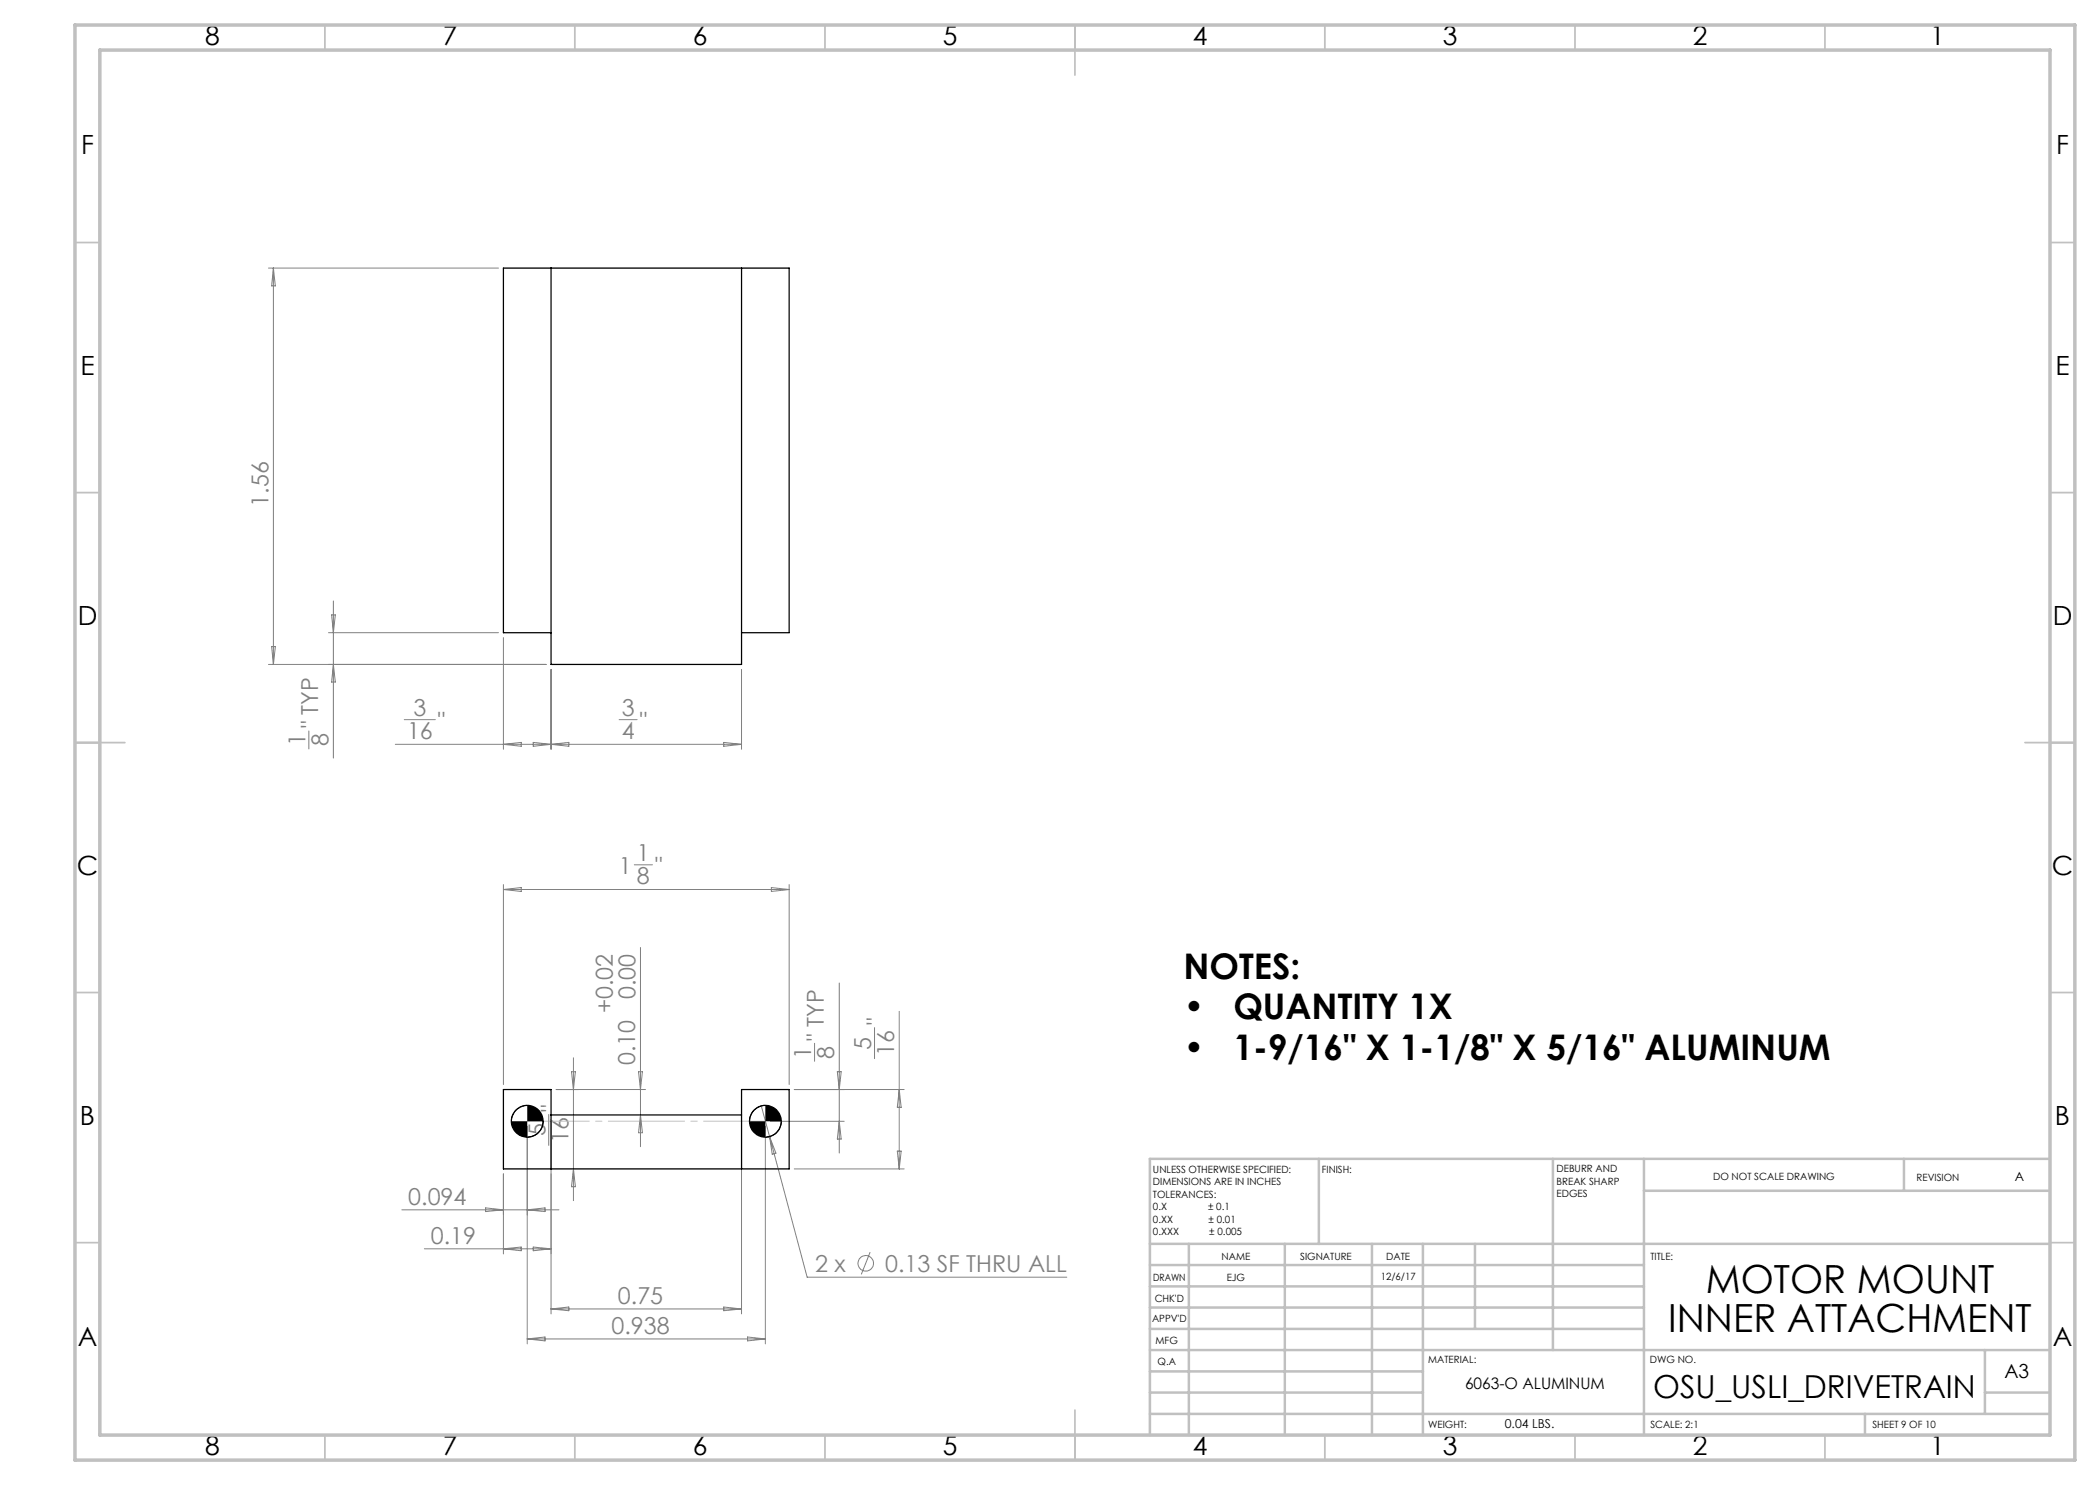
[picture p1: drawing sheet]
<svg xmlns="http://www.w3.org/2000/svg" width="420mm" height="297mm" viewBox="0 0 420 297" stroke-linecap="round" stroke-linejoin="round" font-family="sans-serif">
<g fill="none" stroke="#808080" stroke-width=".2">
<path d="M53.7 53.6h46M54.7 53.6v79.3M54.7 53.6l.4 3.6h-.8zM53.7 132.9h55.5M54.3 129.3h.8l-.4 3.6zM65.7 126.5h34M66.3 123h.8l-.4 3.5zM66.7 120.2v31.4M66.7 132.9l.4 3.5h-.8zM100.7 127.5v22.4M110.2 133.9v16M148.3 133.9v16"/>
<path d="M61.8 146.2v3.6M79.1 148.9h69.2M80.9 143.9h6.2M100.7 148.9l3.5-.4v.8zM106.6 148.5l7.2 .8v-.8l-7.2 .8zM123.8 143.9h3.6M144.7 148.5l3.6 .4-3.6 .4zM100.7 176.9v40M100.7 177.9l3.5-.4v.8zM100.7 177.9h57.1M126.9 173h3.6M154.3 177.5l3.5 .4-3.5 .4z"/>
<path d="M157.8 176.9v40M128.1 189.5v39.8M167.9 196.6v34M111.2 217.9h17.9M114.3 214.3h.8l-.4 3.6zM114.7 211.6v28.5M127.7 214.3h.8l-.4 3.6zM162.9 208.7v3.6M167.5 214.3h.7l-.3 3.6zM174.9 205.5v6.2M179.8 202.3v31.5M179.8 217.9l.4 3.6h-.7z"/>
<path d="M180.8 217.9h-21.9M100.7 234.8v16M105.4 225.2v43.6M109.7 222.9v6.2M110.2 224v38.8M114.7 233.8l.4 3.5h-.8zM128.1 223l.4 3.6h-.8zM148.3 224v38.8M152.3 221.2l9.1 34.2h52M153.1 225.2v43.6M153.9 227.3l1.3 3.3-.8 .3zM154.1 224.3h14.7"/>
<path d="M158.9 233.8h21.9M167.9 224.3l.3 3.5h-.7zM179.5 230.2h.7l-.4 3.6zM80.4 242h31.4M84.9 249.8h25.3M97.1 241.6l3.6 .4-3.6 .3zM100.7 249.8l3.5-.4v.8zM105.4 242l3.6-.4v.7zM106.6 249.4l3.6 .4-3.6 .4zM174 250.4l-1.7 4.5M105.4 267.8h47.7M105.4 267.8l3.6-.4v.8z"/>
<path d="M110.2 261.8l3.6-.4v.7zM110.2 261.8h38.1M144.7 261.4l3.6 .4-3.6 .3zM149.5 267.4l3.6 .4-3.6 .4z"/>
<circle cx="173.1" cy="252.7" r="1.56"/>
</g>
<path d="M105.4 221.1a3.2 3.2 0 0 0-3.1 3.2M108.6 224.3a3.2 3.2 0 0 1-3.2 3.1M153.1 221.1a3.2 3.2 0 0 0-3.2 3.2M156.2 224.3a3.2 3.2 0 0 1-3.1 3.1" fill="none" stroke="#000" stroke-width=".2"/>
<path d="M105.5 224.2h47.6" fill="none" stroke="#c0c0c0" stroke-width=".2" stroke-dasharray="15.2 1.3 1.3 1.3" stroke-dashoffset="2.9"/>
<g fill="none" stroke="#c0c0c0" stroke-width=".35">
<path d="M65 5v5M115 5v5M165 5v5M215 5v10M265 5v5M315 5v5M365 5v5M15 48.5h5M410 48.5h5M15 98.5h5M410 98.5h5M15 148.5h10"/>
<path d="M405 148.5h10M15 198.5h5M410 198.5h5M15 248.5h5M410 248.5h5M65 287v5M115 287v5M165 287v5M215 282v10M265 287v5M315 287v5M365 287v5"/>
</g>
<g fill="none" stroke="#c0c0c0" stroke-width=".5">
<path d="M263.8 231.8v17M310.6 231.8v38.2M328.8 231.8v55.2M328.8 238.2h81.2M380.8 231.8v6.4M410 231.8h-180v55.2M230 248.8h180M230 257.3h98.8M230 253h98.8M237.8 248.8v38.2M257 248.8v38.2M274.4 248.8v38.2"/>
<path d="M284.6 248.8v38.2M295 248.8v17M230 265.8h98.8M230 261.5h98.8M230 278.5h54.6M230 274.3h54.6M230 270h180M397 278.5h13M397 270v12.8M230 282.8h180M373 282.8v4.2"/>
</g>
<path d="M15 5h400v287h-400zM20 10h390v277h-390z" fill="none" stroke="#c0c0c0" stroke-width=".7"/>
<path d="M102.3 224.3a3.2 3.2 0 0 0 3.1 3.1v-3.1zM105.4 221.1v3.2h3.2a3.2 3.2 0 0 0-3.2-3.2zM149.9 224.3a3.2 3.2 0 0 0 3.2 3.1v-3.1zM153.1 221.1v3.2h3.1a3.2 3.2 0 0 0-3.1-3.2z" fill="#000"/>
<g fill="none" stroke="#000" stroke-width=".25">
<path d="M110.2 53.6v79.3h38.1v-79.3M110.2 126.5h-9.5v-72.9h57.1v72.9h-9.5M110.2 233.8v-15.9h-9.5v15.9h57.1v-15.9h-9.5v15.9M110.2 223h38.1"/>
<circle cx="105.5" cy="224.3" r="3.2"/>
<circle cx="153.1" cy="224.3" r="3.2"/>
</g>
<g font-size="7.8">
<text x="341.1" y="258.6">MOTOR MOUNT</text>
<text x="333.6" y="266.3">INNER ATTACHMENT</text>
</g>
<g font-size="7.1">
<text x="236.7" y="195.8">NOTES:</text>
<text x="236.7" y="203.9">•</text>
<text x="246.7" y="203.9">QUANTITY 1X</text>
<text x="236.7" y="211.9">•</text>
<text x="246.7" y="211.9">1-9/16&quot; X 1-1/8&quot; X 5/16&quot; ALUMINUM</text>
</g>
<text font-size="6.3" x="330.6" y="279.7">OSU_USLI_DRIVETRAIN</text>
<g font-size="5.3">
<text x="41" y="9">8</text>
<text x="88.5" y="9">7</text>
<text x="138.5" y="9">6</text>
<text x="188.5" y="9">5</text>
<text x="238.5" y="9">4</text>
<text x="288.5" y="9">3</text>
<text x="338.5" y="9">2</text>
<text x="386" y="9">1</text>
<text x="16.2" y="30.7">F</text>
<text x="411.2" y="30.7">F</text>
<text x="16.1" y="75">E</text>
<text x="411.1" y="75">E</text>
<text x="15.5" y="125">D</text>
<text x="410.5" y="125">D</text>
<text x="15.4" y="175">C</text>
<text x="410.4" y="175">C</text>
<text x="16" y="225">B</text>
<text x="411" y="225">B</text>
<text x="15.5" y="269.2">A</text>
<text x="410.5" y="269.2">A</text>
<text x="41" y="291">8</text>
<text x="88.5" y="291">7</text>
<text x="138.5" y="291">6</text>
<text x="188.5" y="291">5</text>
<text x="238.5" y="291">4</text>
<text x="288.5" y="291">3</text>
<text x="338.5" y="291">2</text>
<text x="386" y="291">1</text>
</g>
<g font-size="4.7" fill="#808080">
<text x="53.7" y="101.4" transform="rotate(-90 53.7 101.4)">1.56</text>
<text x="82.7" y="143.2">3</text>
<text x="124.3" y="143.2">3</text>
<text x="61.1" y="149.3" transform="rotate(-90 61.1 149.3)">1</text>
<text x="63.6" y="145.7" transform="rotate(-90 63.6 145.7)">&quot; TYP</text>
<text x="65.7" y="149.3" transform="rotate(-90 65.7 149.3)">8</text>
<text x="81.4" y="147.8">16</text>
<text x="87.6" y="145.8">&quot;</text>
<text x="124.3" y="147.8">4</text>
<text x="128" y="145.8">&quot;</text>
<text x="127.4" y="172.2">1</text>
<text x="123.8" y="174.8">1</text>
<text x="127.4" y="176.9">8</text>
<text x="131" y="174.8">&quot;</text>
<text x="122.6" y="202.7" transform="rotate(-90 122.6 202.7)">+0.02</text>
<text x="127.1" y="199.8" transform="rotate(-90 127.1 199.8)">0.00</text>
<text x="164.8" y="208.1" transform="rotate(-90 164.8 208.1)">&quot; TYP</text>
<text x="174.2" y="209.9" transform="rotate(-90 174.2 209.9)">5</text>
<text x="176.8" y="205" transform="rotate(-90 176.8 205)">&quot;</text>
<text x="127.1" y="213" transform="rotate(-90 127.1 213)">0.10</text>
<text x="162.2" y="211.7" transform="rotate(-90 162.2 211.7)">1</text>
<text x="166.8" y="211.7" transform="rotate(-90 166.8 211.7)">8</text>
<text x="178.8" y="211.2" transform="rotate(-90 178.8 211.2)">16</text>
<text x="109.1" y="227.3" transform="rotate(-90 109.1 227.3)">5</text>
<text x="111.6" y="222.4" transform="rotate(-90 111.6 222.4)">&quot;</text>
<text x="113.7" y="228.6" transform="rotate(-90 113.7 228.6)">16</text>
<text x="81.7" y="240.9">0.094</text>
<text x="86.2" y="248.8">0.19</text>
<text x="163" y="254.4">2 x</text>
<text x="177" y="254.4">0.13 SF THRU ALL</text>
<text x="123.6" y="260.7">0.75</text>
<text x="122.3" y="266.7">0.938</text>
</g>
<text font-size="3.9" x="400.9" y="275.5">A3</text>
<text font-size="3.2" x="293" y="277.9">6063-O ALUMINUM</text>
<g font-size="2.5">
<text x="402.9" y="236.1">A</text>
<text x="301" y="285.6">0.04 LBS.</text>
</g>
<g font-size="2">
<text x="230.6" y="234.6">UNLESS OTHERWISE SPECIFIED:</text>
<text x="230.6" y="237.1">DIMENSIONS ARE IN INCHES</text>
<text x="230.6" y="239.6">TOLERANCES:</text>
<text x="264.4" y="234.6">FINISH:</text>
<text x="311.3" y="234.5">DEBURR AND</text>
<text x="311.3" y="237">BREAK SHARP</text>
<text x="311.3" y="239.5">EDGES</text>
<text x="342.6" y="236">DO NOT SCALE DRAWING</text>
<text x="383.3" y="236.2">REVISION</text>
<text x="230.6" y="242.1">0.X</text>
<text x="230.6" y="244.6">0.XX</text>
<text x="241.6" y="242.1">± 0.1</text>
<text x="241.7" y="244.6">± 0.01</text>
<text x="230.6" y="247.1">0.XXX</text>
<text x="241.9" y="247.1">± 0.005</text>
<text x="244.3" y="252">NAME</text>
<text x="260" y="251.9">SIGNATURE</text>
<text x="277.2" y="251.9">DATE</text>
<text x="330.1" y="251.9">TITLE:</text>
<text x="230.6" y="256.1">DRAWN</text>
<text x="245.3" y="256.1">EJG</text>
<text x="276.1" y="255.9">12/6/17</text>
<text x="230.9" y="260.3">CHK'D</text>
<text x="230.4" y="264.4">APPV'D</text>
<text x="231.1" y="268.8">MFG</text>
<text x="231.5" y="273">Q.A</text>
<text x="285.6" y="272.5">MATERIAL:</text>
<text x="330" y="272.5">DWG NO.</text>
<text x="285.6" y="285.5">WEIGHT:</text>
<text x="330.1" y="285.6">SCALE: 2:1</text>
<text x="374.5" y="285.6">SHEET 9 OF 10</text>
</g>
</svg>
